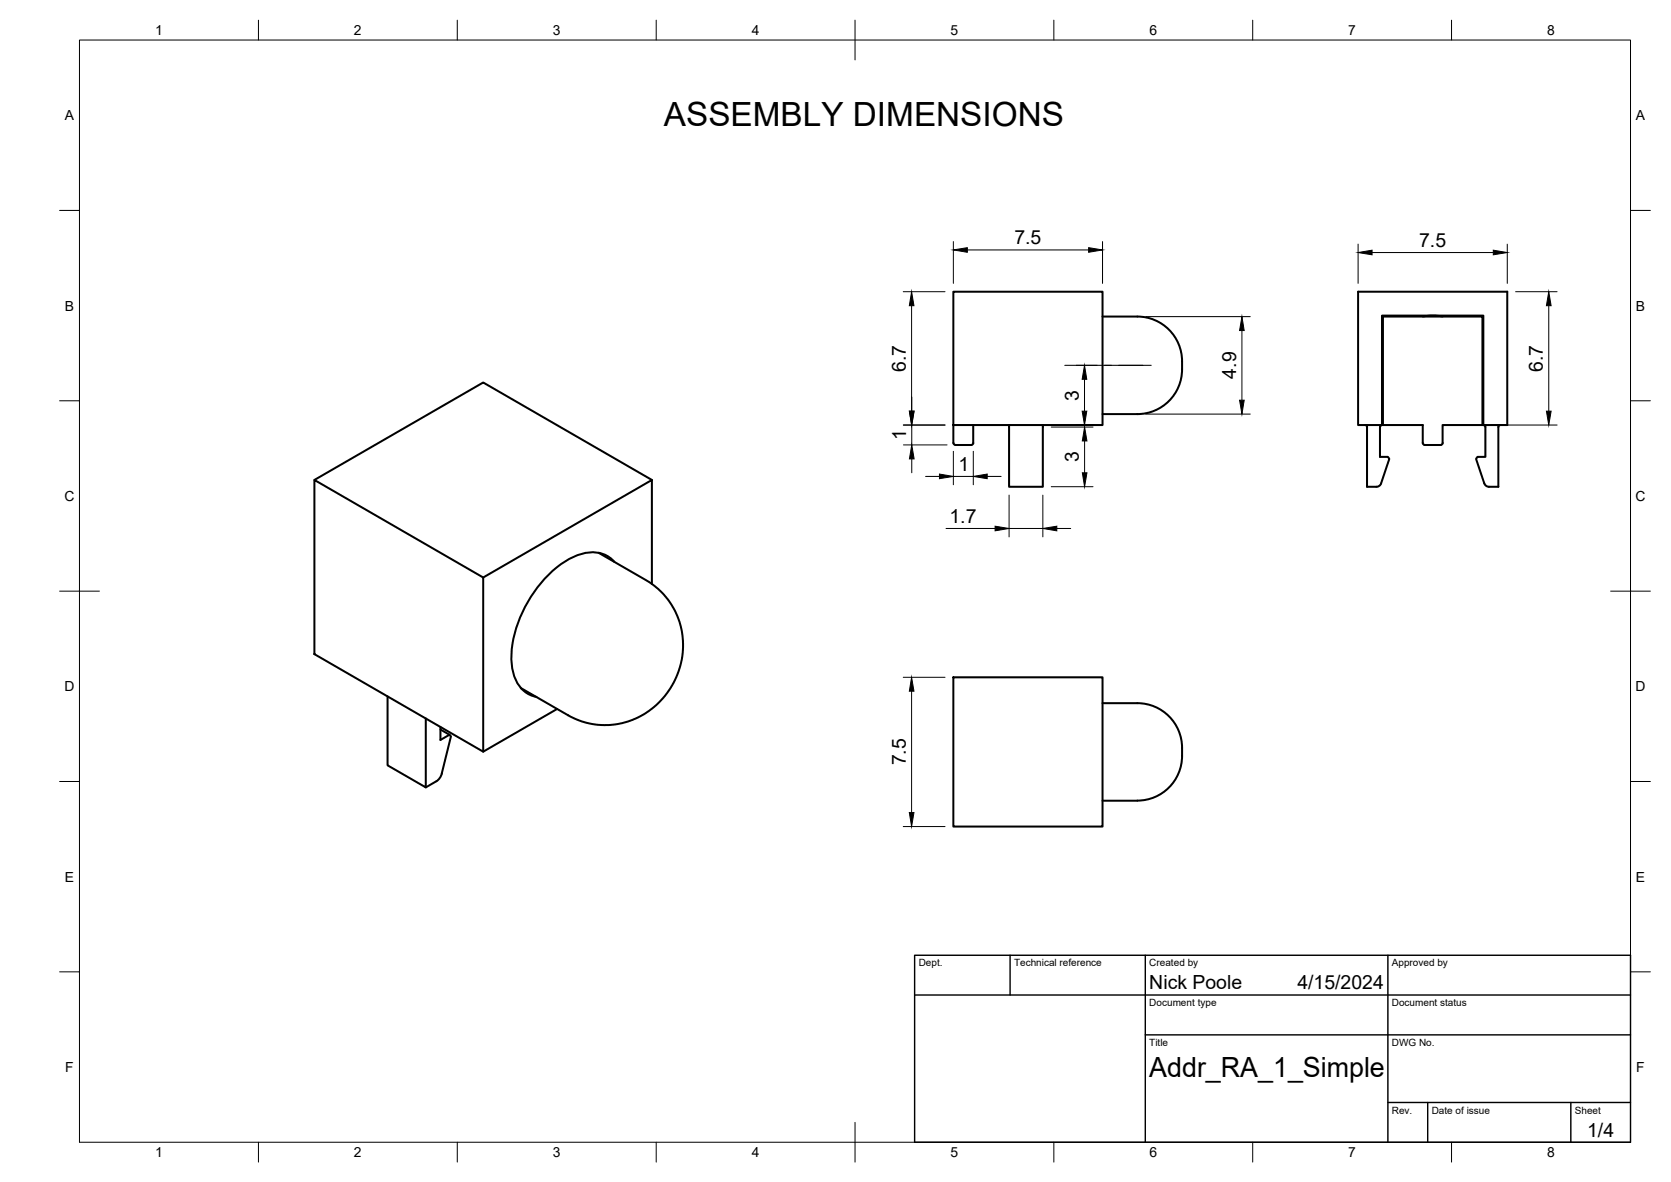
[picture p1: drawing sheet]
<svg xmlns="http://www.w3.org/2000/svg" width="420mm" height="297mm" viewBox="0 0 420 297" stroke-linecap="round" stroke-linejoin="round" font-family="sans-serif">
<!-- layer: Visible -->
<g fill="none" stroke="#000" stroke-width=".51">
<path d="M239.7 73.3h37.5v33.5h-37.5zM277.2 79.6h8.8a11.3 11.3 0 0 1 11.2 11.2M362.7 79.5l-2.1-.2-2.8 .2M297.2 90.8v2M297.2 92.8a11.3 11.3 0 0 1-11.2 11.3h-8.8M239.7 106.8v4.5M239.7 111.3l.1 .3 .4 .2M244.7 106.8v4.8l-.5 .2h-4M253.7 106.8v15.5h8.5v-15.5M343.2 106.8l.3 .1 .2 .4v15h2.4M347.5 106.8v-27.5h25.5v27.5M347.5 106.8h-6v-33.5h37.5v33.5h-6.3"/>
<path d="M347.5 106.8h.2M347.5 106.8l-.4 .3-.1 .2v7.5h2l.3 .5-2 6.2M362.8 111.3l-.3 .4-.2 .1-4.3-.1-.3-.4v-4.5h-10v-27.2h25v27.2h-10v4.5M373 106.8l.4 .3 .1 .2v7.5h-2l-.4 .5 2.1 6.2M377.2 106.8l-.4 .3-.1 .2v15h-2.3a1.26 1.26 0 0 1-1.2-.8M79.1 120.6l42.4 24.5v43.8l-42.4-24.5zM79.1 120.6l42.4-24.5 42.4 24.5M150.5 138.9l11.9 6.9a19.6 19.6 0 0 1 .9 32.8l-1.5 1-2.8 1.3-2.5 .8-1.9 .4a18.4 18.4 0 0 1-11.8-2.4l-11.9-6.8M347.3 121.5a1.26 1.26 0 0 1-1.2 .8M121.5 145.1l42.4-24.5v26.2M154.5 141.2a7.9 7.9 0 0 0-9.4-1.6 27.6 27.6 0 0 0-13.5 13.7 24.5 24.5 0 0 0-2.5 15.8 7.6 7.6 0 0 0 5.8 6M97.5 175v17.3l9.6 5.6v-17.3"/>
<path d="M140.1 178.2l-18.6 10.7M239.7 170.2h37.5v37.5h-37.5zM277.2 176.7h8.8a11.7 11.7 0 0 1 11.2 13.2 11.2 11.2 0 0 1-11.2 11.3h-8.8M110.7 182.7v3.3l2.3-1.4 .4 .4-2.5 9.9-.8 1.2-3 1.8M110.7 183.3l2.3 1.3"/>
</g>
<!-- layer: BORDER -->
<g fill="none" stroke="#000" stroke-width=".25">
<path d="M20 10.1h390v276.9h-390zM65 5.1v5M115 5.1v5M165 5.1v5M215 5.1v10M265 5.1v5M315 5.1v5M365 5.1v5M15 52.9h5M410 52.9h5M15 100.7h5M410 100.7h5"/>
<path d="M15 148.6h10M405 148.6h10M15 196.4h5M410 196.4h5M15 244.2h5M410 244.2h5M65 287v5M115 287v5M165 287v5M215 282.1v9.9M265 287v5M315 287v5"/>
<path d="M365 287v5"/>
</g>
<!-- layer: FD_Dimensions -->
<g fill="none" stroke="#000" stroke-width=".25">
<path d="M227.1 73.3h10.5M229.2 76.8v26.5M239.7 60.7v10.5M243.2 62.8h30.5M277.2 60.7v10.5M288.1 79.6h26.3M341.5 61.3v9.9M345 63.5h30.5M379 61.3v9.9M381.1 73.3h10.4M389.4 76.8v26.5M229.3 99.8v3.5"/>
<path d="M270.6 91.8h16.8M272.7 95.3v8M312.3 83.1v17.5M227.1 106.8h10.5M227.2 111.8h10.9M229.3 106.8v5M229.3 115.3v3.5M232.7 119.7h3.5M239.7 113.4v8.4M239.7 119.7h5M244.7 113.4v8.4M248.2 119.7h3.5"/>
<path d="M264.3 107.3h10.5M270.6 106.8h4.5M272.7 110.8v8M288.1 104.1h26.3M374.8 106.8h16.7M237.9 132.8h12.3M253.7 124.4v10.5M253.7 132.8h8.5M262.2 124.4v10.5M264.3 122.3h10.5M265.7 132.8h3.5M227.1 170.2h10.5"/>
<path d="M229.2 173.7v30.5M227.1 207.7h10.5"/>
</g>
<g fill="#000" stroke="#000" stroke-width=".25">
<path d="M229.2 73.3l.6 3.5h-1.2zM239.7 62.8l3.5-.6v1.2zM273.7 62.2l3.5 .6-3.5 .6zM341.5 63.5l3.5-.6v1.1zM375.5 62.9l3.5 .6-3.5 .5zM389.4 73.3l.6 3.5h-1.2zM272.7 91.8l.6 3.5h-1.2zM312.3 79.6l.5 3.5h-1.1zM228.6 103.3h1.2l-.6 3.5zM229.3 111.8l.5 3.5h-1.1zM228.7 103.3h1.1l-.5 3.5zM236.2 119.1l3.5 .6-3.5 .6z"/>
<path d="M244.7 119.7l3.5-.6v1.2zM272.1 103.3h1.2l-.6 3.5zM272.7 107.3l.6 3.5h-1.2zM272.1 118.8h1.2l-.6 3.5zM311.7 100.6h1.1l-.5 3.5zM388.8 103.3h1.2l-.6 3.5zM250.2 132.2l3.5 .6-3.5 .6zM262.2 132.8l3.5-.6v1.2zM229.2 170.2l.6 3.5h-1.2zM228.6 204.2h1.2l-.6 3.5z"/>
</g>
<!-- layer: Smart Centers -->
<path d="M267.7 91.8h8.2M277.7 91.8h1.8M281.3 91.8h8.2" fill="none" stroke="#000" stroke-width=".25"/>
<!-- layer: TITLEBLOCK -->
<path d="M230 240.1h180v46.9h-180zM230 250h180M254 240.1v9.9M288 240.1v46.9M349 240.1v46.9M288 260.1h122M349 277.1h61M359 277.1v9.9M395 277.1v9.9" fill="none" stroke="#000" stroke-width=".36"/>
<text font-size="8.4" x="166.9" y="31.7">ASSEMBLY DIMENSIONS</text>
<text font-size="7" x="289" y="270.6">Addr_RA_1_Simple</text>
<g font-size="4.9">
<text x="255.1" y="61.3">7.5</text>
<text x="356.8" y="62">7.5</text>
<text x="227.8" y="93.4" transform="rotate(-90 227.8 93.4)">6.7</text>
<text x="310.8" y="95.1" transform="rotate(-90 310.8 95.1)">4.9</text>
<text x="388" y="93.4" transform="rotate(-90 388 93.4)">6.7</text>
<text x="271.2" y="100.7" transform="rotate(-90 271.2 100.7)">3</text>
<text x="227.9" y="110.5" transform="rotate(-90 227.9 110.5)">1</text>
<text x="241" y="118.3">1</text>
<text x="271.3" y="116.2" transform="rotate(-90 271.3 116.2)">3</text>
<text x="238.7" y="131.4">1.7</text>
<text x="227.8" y="192.4" transform="rotate(-90 227.8 192.4)">7.5</text>
<text x="289" y="248.5">Nick Poole</text>
<text x="326.2" y="248.5">4/15/2024</text>
<text x="399.1" y="285.7">1/4</text>
</g>
<g font-size="3.5">
<text x="39" y="8.8">1</text>
<text x="89" y="8.8">2</text>
<text x="139" y="8.8">3</text>
<text x="189" y="8.8">4</text>
<text x="239" y="8.8">5</text>
<text x="289" y="8.8">6</text>
<text x="339" y="8.8">7</text>
<text x="389" y="8.8">8</text>
<text x="16.3" y="30.2">A</text>
<text x="411.3" y="30.2">A</text>
<text x="16.3" y="78">B</text>
<text x="411.3" y="78">B</text>
<text x="16.2" y="125.9">C</text>
<text x="411.2" y="125.9">C</text>
<text x="16.2" y="173.7">D</text>
<text x="411.2" y="173.7">D</text>
<text x="16.3" y="221.6">E</text>
<text x="411.3" y="221.6">E</text>
<text x="16.4" y="269.4">F</text>
<text x="411.4" y="269.4">F</text>
<text x="39" y="290.8">1</text>
<text x="89" y="290.8">2</text>
<text x="139" y="290.8">3</text>
<text x="189" y="290.8">4</text>
<text x="239" y="290.8">5</text>
<text x="289" y="290.8">6</text>
<text x="339" y="290.8">7</text>
<text x="389" y="290.8">8</text>
</g>
<g font-size="2.5">
<text x="231" y="242.9">Dept.</text>
<text x="255" y="242.9">Technical reference</text>
<text x="289" y="242.9">Created by</text>
<text x="350" y="242.9">Approved by</text>
<text x="289" y="252.8">Document type</text>
<text x="350" y="252.8">Document status</text>
<text x="289" y="262.9">Title</text>
<text x="350" y="262.9">DWG No.</text>
<text x="350" y="279.9">Rev.</text>
<text x="360" y="279.9">Date of issue</text>
<text x="396" y="279.9">Sheet</text>
</g>
</svg>
